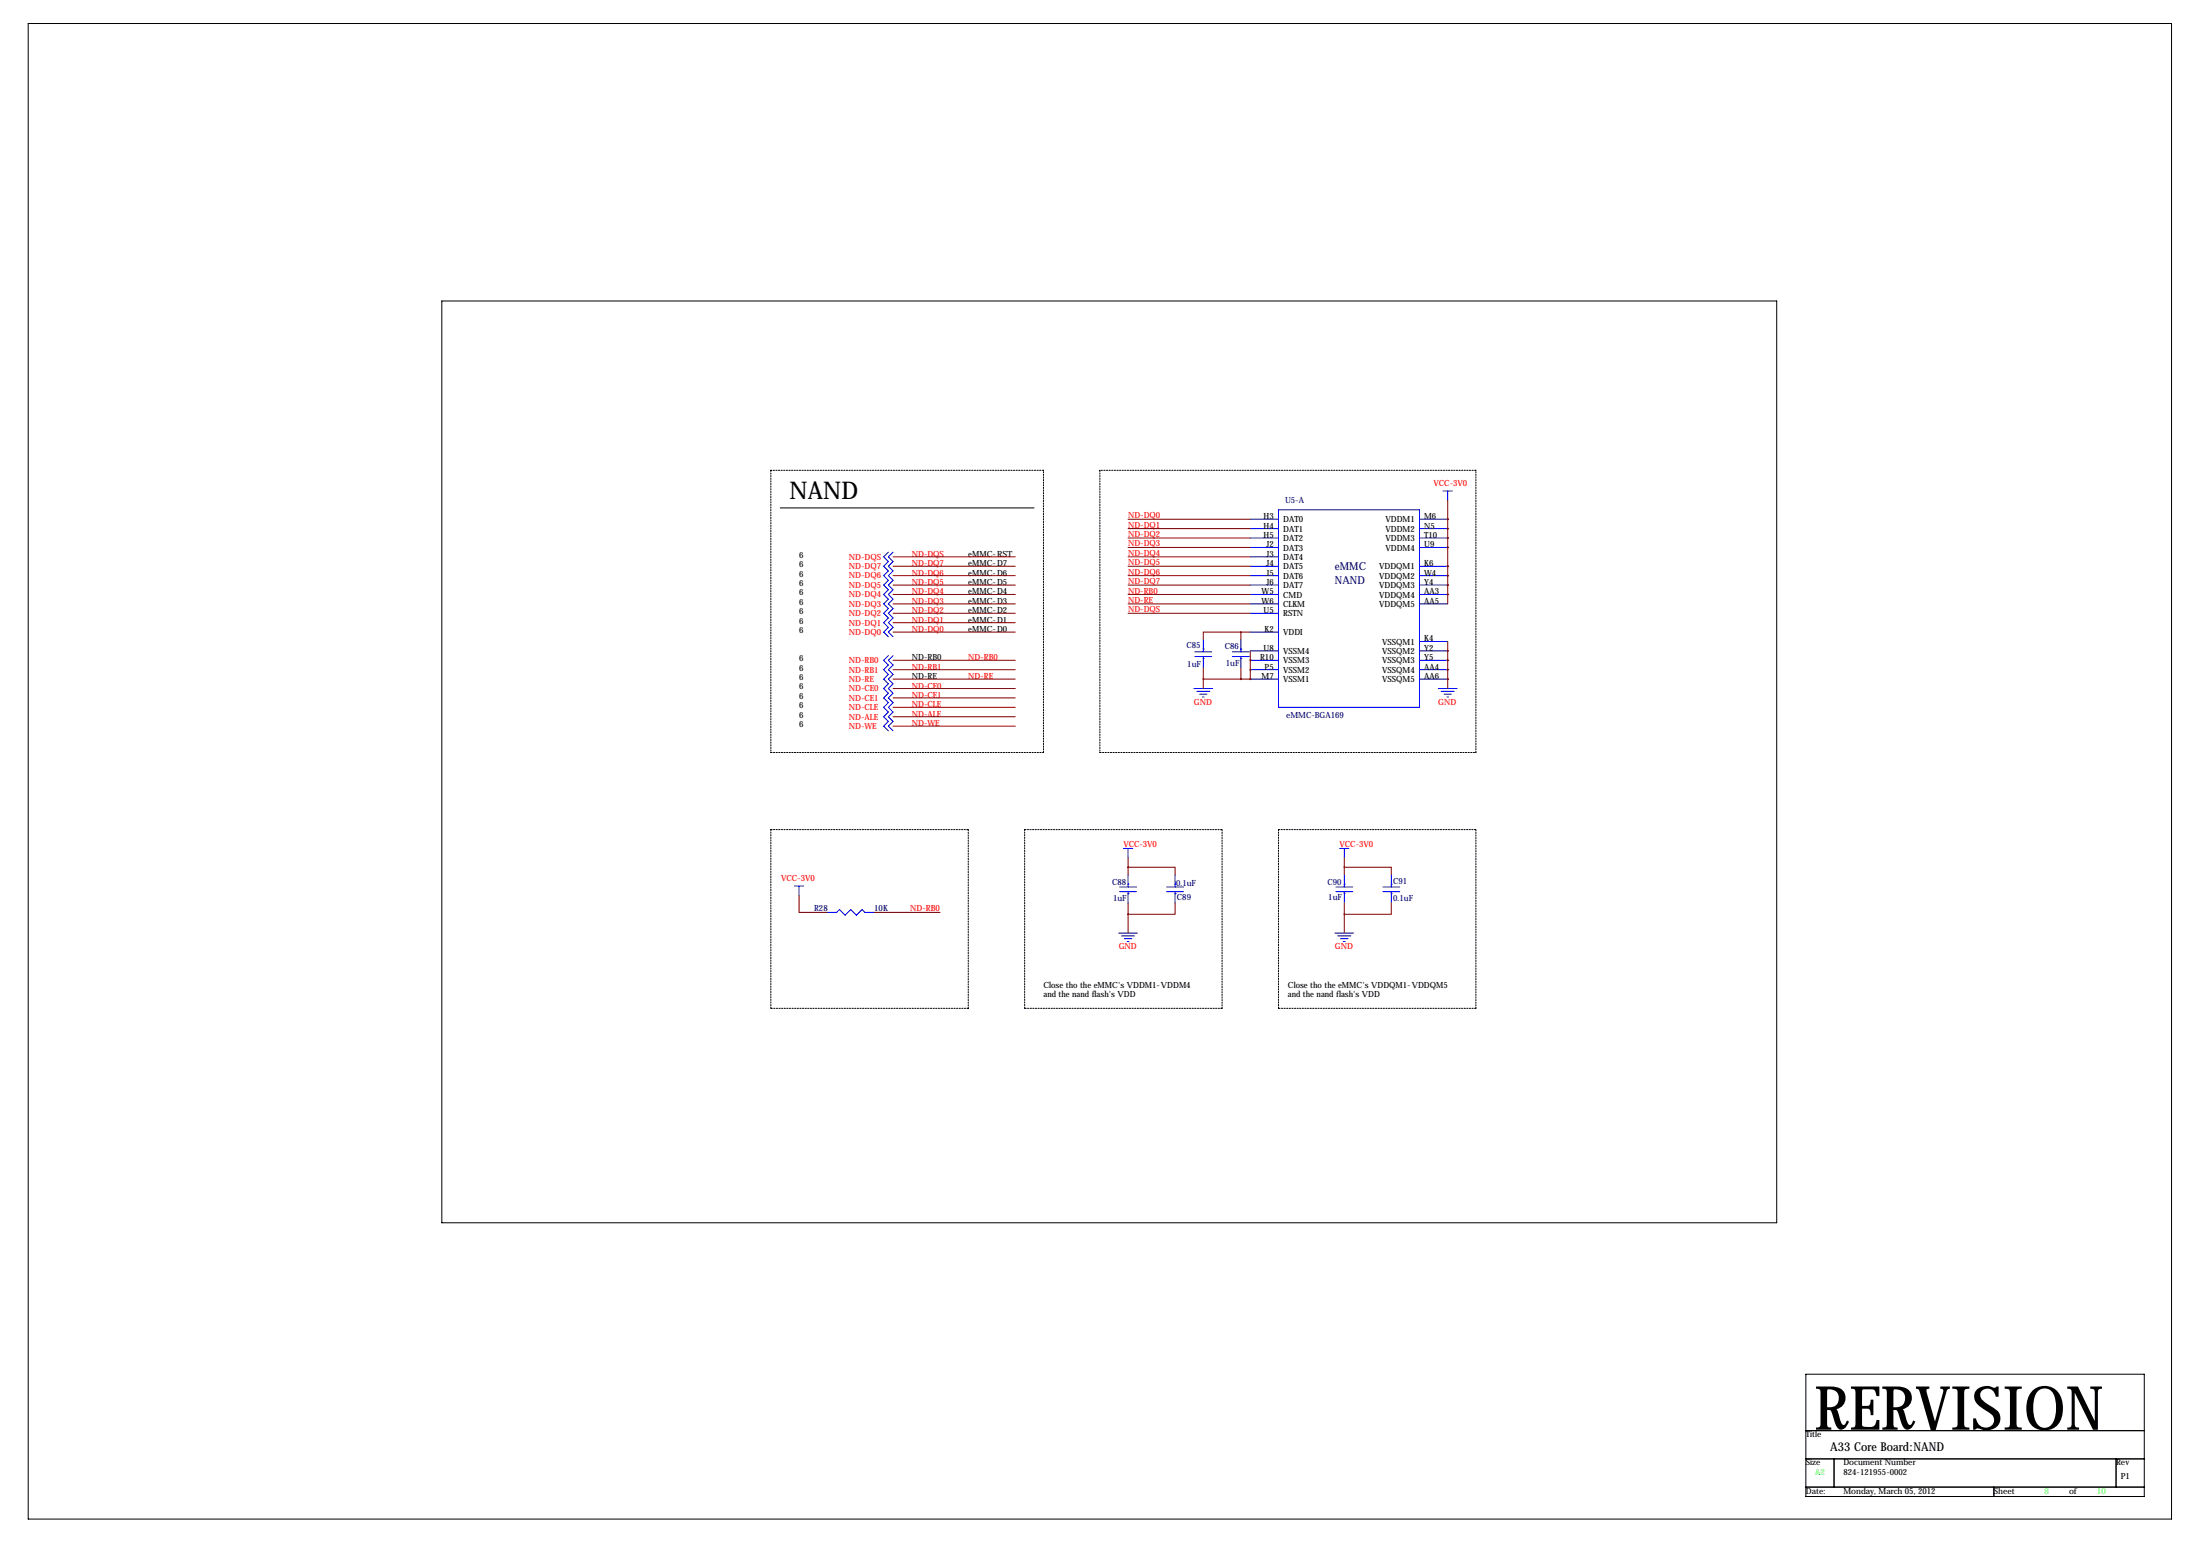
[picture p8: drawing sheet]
<svg xmlns="http://www.w3.org/2000/svg" width="594mm" height="419mm" viewBox="0 0 594 419" stroke-linecap="round" stroke-linejoin="round" font-family="sans-serif">
<g fill="none" stroke="#000" stroke-width=".27" stroke-dasharray=".4 .4">
<path d="M208.3 127v76.2M281.9 127h-73.6M297.2 127v76.2M398.8 127h-101.6M208.3 203.2h73.6M281.9 203.2v-76.2M297.2 203.2h101.6M398.8 203.2v-76.2M208.3 224h53.3M261.6 224v48.3M276.9 224h53.3M330.2 224v48.3"/>
<path d="M345.4 224h53.4M398.8 224v48.3M208.3 272.3v-48.3M261.6 272.3h-53.3M276.9 272.3v-48.3M330.2 272.3h-53.3M345.4 272.3v-48.3M398.8 272.3h-53.4"/>
</g>
<path d="M7.6 6.4h579.1v403.8h-579.1zM119.4 81.3h360.7v248.9h-360.7zM210.8 137.2h68.6M487.9 371.1h91.5v33h-91.5zM487.9 386.3h91.5M487.9 394h91.5M495.6 394v7.6M571.8 394v7.6M487.9 401.6h91.5M538.7 401.6v2.5" fill="none" stroke="#000" stroke-width=".27"/>
<g fill="none" stroke="#00f" stroke-width=".27">
<path d="M345.4 137.7h38.1v53.3h-38.1zM389.9 132.6h2.5M391.2 132.6v2.5M240 149.1l-1.2 1.3 1.2 1.2-1.2 1.3 1.2 1.3-1.2 1.2 1.2 1.3-1.2 1.3 1.2 1.3-1.2 1.2 1.2 1.3-1.2 1.3 1.2 1.2-1.2 1.3 1.2 1.3-1.2 1.2 1.2 1.3-1.2 1.3 1.2 1.3M241.3 149.1l-1.3 1.3 1.3 1.2-1.3 1.3 1.3 1.3-1.3 1.2 1.3 1.3-1.3 1.3 1.3 1.3-1.3 1.2 1.3 1.3-1.3 1.3 1.3 1.2-1.3 1.3 1.3 1.3-1.3 1.2 1.3 1.3-1.3 1.3 1.3 1.3M337.8 140.2h7.6M337.8 142.7h7.6M337.8 145.3h7.6M337.8 147.8h7.6M337.8 150.4h7.6M337.8 152.9h7.6M337.8 155.4h7.6"/>
<path d="M337.8 158h7.6M383.5 140.2h7.7M383.5 142.7h7.7M383.5 145.3h7.7M383.5 147.8h7.7M383.5 152.9h7.7M383.5 155.4h7.7M383.5 158h7.7M240 177l-1.2 1.3 1.2 1.3-1.2 1.2 1.2 1.3-1.2 1.3 1.2 1.3-1.2 1.2 1.2 1.3-1.2 1.3 1.2 1.2-1.2 1.3 1.2 1.3-1.2 1.2 1.2 1.3-1.2 1.3 1.2 1.3M241.3 177l-1.3 1.3 1.3 1.3-1.3 1.2 1.3 1.3-1.3 1.3 1.3 1.3-1.3 1.2 1.3 1.3-1.3 1.3 1.3 1.2-1.3 1.3 1.3 1.3-1.3 1.2 1.3 1.3-1.3 1.3 1.3 1.3M322.8 176h4.6M322.8 177.3h4.6"/>
<path d="M325.1 177.8h.1M325.1 175.3h.1M325.1 172.7v3.3M325.1 177.3v3M333 176h4.6M333 177.3h4.6M335.3 177.8h.1M335.3 175.3h.1M335.3 172.7v3.3M335.3 177.3v3M337.8 160.5h7.6M337.8 163.1h7.6"/>
<path d="M337.8 165.6h7.6M337.8 170.7h7.6M337.8 175.8h7.6M337.8 178.3h7.6M383.5 160.5h7.7M383.5 163.1h7.7M383.5 175.8h7.7M383.5 178.3h7.7M383.5 173.2h7.7M322.6 185.9h5.1M323.3 186.7h3.6M324.1 187.5h2"/>
<path d="M324.9 188.2h.5M337.8 180.8h7.6M337.8 183.4h7.6M383.5 180.8h7.7M383.5 183.4h7.7M388.6 185.9h5.1M389.4 186.7h3.5M390.1 187.5h2.1M390.9 188.2h.5M214.6 239.3h2.6M215.9 239.3v2.5M302.5 239.5h4.6"/>
<path d="M303.5 229.1h2.6M304.8 238.8h.1M304.8 229.1v2.5M304.8 236.2v3.3M315.2 239.5h4.6M317.5 238.8h.1M317.5 236.2v3.3M360.9 239.5h4.6M361.9 229.1h2.6M363.2 238.8h.1M363.2 229.1v2.5M363.2 236.2v3.3"/>
<path d="M373.6 239.5h4.6M375.9 238.8h.1M375.9 236.2v3.3M223.5 246.4h2.6l.7-.8 1.5 1.5 1.6-1.5 1.5 1.5 1.5-1.5 .8 .8h2.5M302.3 252h5M302.5 240.8h4.6M303 252.7h3.6M303.8 253.5h2M304.5 254.3h.6M304.8 241.3h.1M304.8 240.8v3M315.2 240.8h4.6"/>
<path d="M317.5 241.3h.1M317.5 240.8v3M360.7 252h5.1M360.9 240.8h4.6M361.4 252.7h3.6M362.2 253.5h2M363 254.3h.5M363.2 241.3h.1M363.2 240.8v3M373.6 240.8h4.6M375.9 241.3h.1M375.9 240.8v3"/>
</g>
<g fill="none" stroke="#800000" stroke-width=".27">
<path d="M391.2 135.1v28M241.3 155.4h33M241.3 152.9h33M241.3 150.4h33M241.3 158h33M304.8 155.4h33M304.8 152.9h33M304.8 150.4h33M304.8 158h33M304.8 147.8h33M304.8 145.3h33M304.8 142.7h33"/>
<path d="M304.8 140.2h33M391.2 158h.1M391.2 155.4h.1M391.2 152.9h.1M391.2 142.7h.1M391.2 140.2h.1M391.2 145.3h.1M391.2 147.8h.1M241.3 160.5h33M241.3 178.3h33M241.3 170.7h33M241.3 163.1h33"/>
<path d="M241.3 165.6h33M241.3 168.1h33M304.8 160.5h33M304.8 163.1h33M304.8 165.6h33M335.3 170.7h-10.2v2M335.3 170.7h2.5M335.3 170.7v2M337.8 178.3h.1M337.8 175.8v7.6M391.2 178.3h.1M391.2 175.8h.1"/>
<path d="M391.2 160.5h.1M391.2 173.2v12.7M241.3 191h33M241.3 188.5h33M241.3 180.8h33M241.3 196.1h33M241.3 183.4h33M241.3 193.5h33M241.3 185.9h33M325.1 183.4h12.7M325.1 180.3v5.6M335.3 180.3v3.1"/>
<path d="M337.8 183.4h.1M337.8 180.8h.1M391.2 183.4h.1M391.2 180.8h.1M304.8 234.2h12.7v2M304.8 231.6v4.6M363.2 234.2h12.7v2M363.2 231.6v4.6M215.9 241.8v4.6h7.6M236.2 246.4h17.8M304.8 243.8v8.2M317.5 243.8v3.1h-12.7"/>
<path d="M363.2 243.8v8.2M375.9 243.8v3.1h-12.7"/>
</g>
<path d="M391.1 183.4a.05 .05 0 0 0 .1 0 .05 .05 0 0 0-.1 0zM391.1 180.8a.05 .05 0 0 0 .1 0 .05 .05 0 0 0-.1 0zM391.1 178.3a.05 .05 0 0 0 .1 0 .05 .05 0 0 0-.1 0zM391.1 175.8a.05 .05 0 0 0 .1 0 .05 .05 0 0 0-.1 0zM391.1 160.5a.05 .05 0 0 0 .1 0 .05 .05 0 0 0-.1 0zM391.1 158a.05 .05 0 0 0 .1 0 .05 .05 0 0 0-.1 0zM391.1 155.4a.05 .05 0 0 0 .1 0 .05 .05 0 0 0-.1 0zM391.1 152.9a.05 .05 0 0 0 .1 0 .05 .05 0 0 0-.1 0zM391.1 142.7a.05 .05 0 0 0 .1 0 .05 .05 0 0 0-.1 0zM391.1 140.2a.05 .05 0 0 0 .1 0 .05 .05 0 0 0-.1 0zM391.1 145.3a.05 .05 0 0 0 .1 0 .05 .05 0 0 0-.1 0zM391.1 147.8a.05 .05 0 0 0 .1 0 .05 .05 0 0 0-.1 0z" fill="#800000" stroke="#800000" stroke-width=".51"/>
<text font-size="16.5" x="490.2" y="386.1">RERVISION</text>
<text font-size="6.6" x="213.4" y="134.6">NAND</text>
<text font-size="3.3" x="494.5" y="391.9">A33 Core Board:NAND</text>
<g font-size="3" fill="#000080">
<text x="360.7" y="154">eMMC</text>
<text x="360.7" y="157.7">NAND</text>
</g>
<g font-size="2.3" fill="#f00">
<text x="387.4" y="131.3">VCC-3V0</text>
<text x="304.8" y="142.5">ND-DQ1</text>
<text x="304.8" y="140">ND-DQ0</text>
<text x="304.8" y="147.6">ND-DQ3</text>
<text x="304.8" y="145">ND-DQ2</text>
<text x="229.4" y="151.1">ND-DQS</text>
<text x="229.4" y="153.7">ND-DQ7</text>
<text x="246.4" y="155.4">ND-DQ6</text>
<text x="246.4" y="152.9">ND-DQ7</text>
<text x="246.4" y="150.4">ND-DQS</text>
<text x="304.8" y="150.1">ND-DQ4</text>
<text x="304.8" y="155.2">ND-DQ6</text>
<text x="304.8" y="152.7">ND-DQ5</text>
<text x="229.4" y="156.2">ND-DQ6</text>
<text x="229.4" y="158.8">ND-DQ5</text>
<text x="229.4" y="161.3">ND-DQ4</text>
<text x="246.4" y="160.5">ND-DQ4</text>
<text x="246.4" y="158">ND-DQ5</text>
<text x="304.8" y="160.3">ND-RB0</text>
<text x="304.8" y="157.7">ND-DQ7</text>
<text x="229.4" y="163.8">ND-DQ3</text>
<text x="229.4" y="166.4">ND-DQ2</text>
<text x="246.4" y="163.1">ND-DQ3</text>
<text x="246.4" y="165.6">ND-DQ2</text>
<text x="304.8" y="165.4">ND-DQS</text>
<text x="304.8" y="162.8">ND-RE</text>
<text x="229.4" y="168.9">ND-DQ1</text>
<text x="229.4" y="171.4">ND-DQ0</text>
<text x="246.4" y="168.1">ND-DQ1</text>
<text x="246.4" y="170.7">ND-DQ0</text>
<text x="229.4" y="179.1">ND-RB0</text>
<text x="261.6" y="178.3">ND-RB0</text>
<text x="229.4" y="184.1">ND-RE</text>
<text x="229.4" y="181.6">ND-RB1</text>
<text x="246.4" y="180.8">ND-RB1</text>
<text x="246.4" y="185.9">ND-CE0</text>
<text x="261.6" y="183.4">ND-RE</text>
<text x="229.4" y="186.7">ND-CE0</text>
<text x="229.4" y="189.2">ND-CE1</text>
<text x="229.4" y="191.8">ND-CLE</text>
<text x="246.4" y="191">ND-CLE</text>
<text x="246.4" y="188.5">ND-CE1</text>
<text x="322.6" y="190.2">GND</text>
<text x="388.6" y="190.2">GND</text>
<text x="229.4" y="194.3">ND-ALE</text>
<text x="229.4" y="196.8">ND-WE</text>
<text x="246.4" y="196.1">ND-WE</text>
<text x="246.4" y="193.5">ND-ALE</text>
<text x="303.5" y="228.9">VCC-3V0</text>
<text x="362" y="228.9">VCC-3V0</text>
<text x="211.1" y="238">VCC-3V0</text>
<text x="246" y="246.1">ND-RB0</text>
<text x="302.3" y="256.3">GND</text>
<text x="360.7" y="256.3">GND</text>
</g>
<g font-size="2.3" fill="#000080">
<text x="347.2" y="135.9">U5-A</text>
<text x="320.5" y="174.9">C85</text>
<text x="331" y="175.2">C86</text>
<text x="331.2" y="179.8">1uF</text>
<text x="320.8" y="180.1">1uF</text>
<text x="347.5" y="193.8">eMMC-BGA169</text>
<text x="300.5" y="238.9">C88</text>
<text x="317.8" y="239.3">0.1uF</text>
<text x="358.6" y="238.9">C90</text>
<text x="376.4" y="238.7">C91</text>
<text x="220" y="245.9">R28</text>
<text x="236.2" y="245.9">10K</text>
<text x="300.7" y="243.3">1uF</text>
<text x="318" y="243">C89</text>
<text x="358.9" y="243.1">1uF</text>
<text x="376.4" y="243.3">0.1uF</text>
</g>
<g font-size="2.3">
<text x="341.4" y="140.2">H3</text>
<text x="341.4" y="142.7">H4</text>
<text x="346.7" y="141.1">DAT0</text>
<text x="346.7" y="143.6">DAT1</text>
<text x="374.4" y="141.1">VDDM1</text>
<text x="374.4" y="143.6">VDDM2</text>
<text x="384.8" y="140.2">M6</text>
<text x="384.8" y="142.7">N5</text>
<text x="341.4" y="145.3">H5</text>
<text x="342.2" y="147.8">J2</text>
<text x="346.7" y="146.1">DAT2</text>
<text x="346.7" y="148.7">DAT3</text>
<text x="374.4" y="146.1">VDDM3</text>
<text x="374.4" y="148.7">VDDM4</text>
<text x="384.8" y="145.3">T10</text>
<text x="384.8" y="147.8">U9</text>
<text x="215.9" y="150.6">6</text>
<text x="215.9" y="153.2">6</text>
<text x="215.9" y="155.7">6</text>
<text x="261.6" y="155.4">eMMC-D6</text>
<text x="261.6" y="152.9">eMMC-D7</text>
<text x="261.6" y="150.4">eMMC-RST</text>
<text x="342.2" y="150.4">J3</text>
<text x="342.2" y="152.9">J4</text>
<text x="342.2" y="155.4">J5</text>
<text x="346.7" y="151.2">DAT4</text>
<text x="346.7" y="153.8">DAT5</text>
<text x="372.6" y="153.8">VDDQM1</text>
<text x="384.8" y="152.9">K6</text>
<text x="384.8" y="155.4">W4</text>
<text x="215.9" y="158.2">6</text>
<text x="215.9" y="160.8">6</text>
<text x="261.6" y="160.5">eMMC-D4</text>
<text x="261.6" y="158">eMMC-D5</text>
<text x="340.9" y="160.5">W5</text>
<text x="342.2" y="158">J6</text>
<text x="346.7" y="156.3">DAT6</text>
<text x="346.7" y="158.8">DAT7</text>
<text x="346.7" y="161.4">CMD</text>
<text x="372.6" y="156.3">VDDQM2</text>
<text x="372.6" y="158.8">VDDQM3</text>
<text x="372.6" y="161.4">VDDQM4</text>
<text x="384.8" y="158">Y4</text>
<text x="384.8" y="160.5">AA3</text>
<text x="215.9" y="163.3">6</text>
<text x="215.9" y="165.9">6</text>
<text x="261.6" y="163.1">eMMC-D3</text>
<text x="261.6" y="165.6">eMMC-D2</text>
<text x="340.9" y="163.1">W6</text>
<text x="341.4" y="165.6">U5</text>
<text x="346.7" y="163.9">CLKM</text>
<text x="346.7" y="166.5">RSTN</text>
<text x="372.6" y="163.9">VDDQM5</text>
<text x="384.8" y="163.1">AA5</text>
<text x="215.9" y="168.4">6</text>
<text x="215.9" y="170.9">6</text>
<text x="261.6" y="168.1">eMMC-D1</text>
<text x="261.6" y="170.7">eMMC-D0</text>
<text x="341.7" y="170.7">K2</text>
<text x="346.7" y="171.5">VDDI</text>
<text x="384.8" y="173.2">K4</text>
<text x="215.9" y="178.6">6</text>
<text x="246.4" y="178.3">ND-RB0</text>
<text x="340.5" y="178.3">R10</text>
<text x="341.4" y="175.8">U8</text>
<text x="346.7" y="176.6">VSSM4</text>
<text x="346.7" y="179.2">VSSM3</text>
<text x="373.4" y="174.1">VSSQM1</text>
<text x="373.4" y="176.6">VSSQM2</text>
<text x="373.4" y="179.2">VSSQM3</text>
<text x="384.8" y="175.8">Y2</text>
<text x="384.8" y="178.3">Y5</text>
<text x="215.9" y="183.6">6</text>
<text x="215.9" y="181.1">6</text>
<text x="246.4" y="183.4">ND-RE</text>
<text x="340.9" y="183.4">M7</text>
<text x="341.7" y="180.8">P5</text>
<text x="346.7" y="181.7">VSSM2</text>
<text x="346.7" y="184.2">VSSM1</text>
<text x="373.4" y="181.7">VSSQM4</text>
<text x="373.4" y="184.2">VSSQM5</text>
<text x="384.8" y="180.8">AA4</text>
<text x="384.8" y="183.4">AA6</text>
<text x="215.9" y="186.2">6</text>
<text x="215.9" y="188.7">6</text>
<text x="215.9" y="191.3">6</text>
<text x="215.9" y="193.8">6</text>
<text x="215.9" y="196.3">6</text>
<text x="281.9" y="266.7">Close tho the eMMC's VDDM1-VDDM4</text>
<text x="281.9" y="269.2">and the nand flash's VDD</text>
<text x="348" y="266.7">Close tho the eMMC's VDDQM1-VDDQM5</text>
<text x="348" y="269.2">and the nand flash's VDD</text>
<text x="487.9" y="388.1">Title</text>
<text x="487.9" y="395.7">Size</text>
<text x="498.1" y="395.7">Document Number</text>
<text x="571.8" y="395.7">Rev</text>
<text x="498.1" y="398.3">824-121955-0002</text>
<text x="573" y="399.3">P1</text>
<text x="487.9" y="403.4">Date:</text>
<text x="498.1" y="403.4">Monday, March 05, 2012</text>
<text x="538.7" y="403.4">Sheet</text>
<text x="559.1" y="403.4">of</text>
</g>
<g font-size="2.3" fill="#0f0">
<text x="490.5" y="398.3">A2</text>
<text x="552.5" y="403.4">8</text>
<text x="566.7" y="403.4">10</text>
</g>
</svg>
